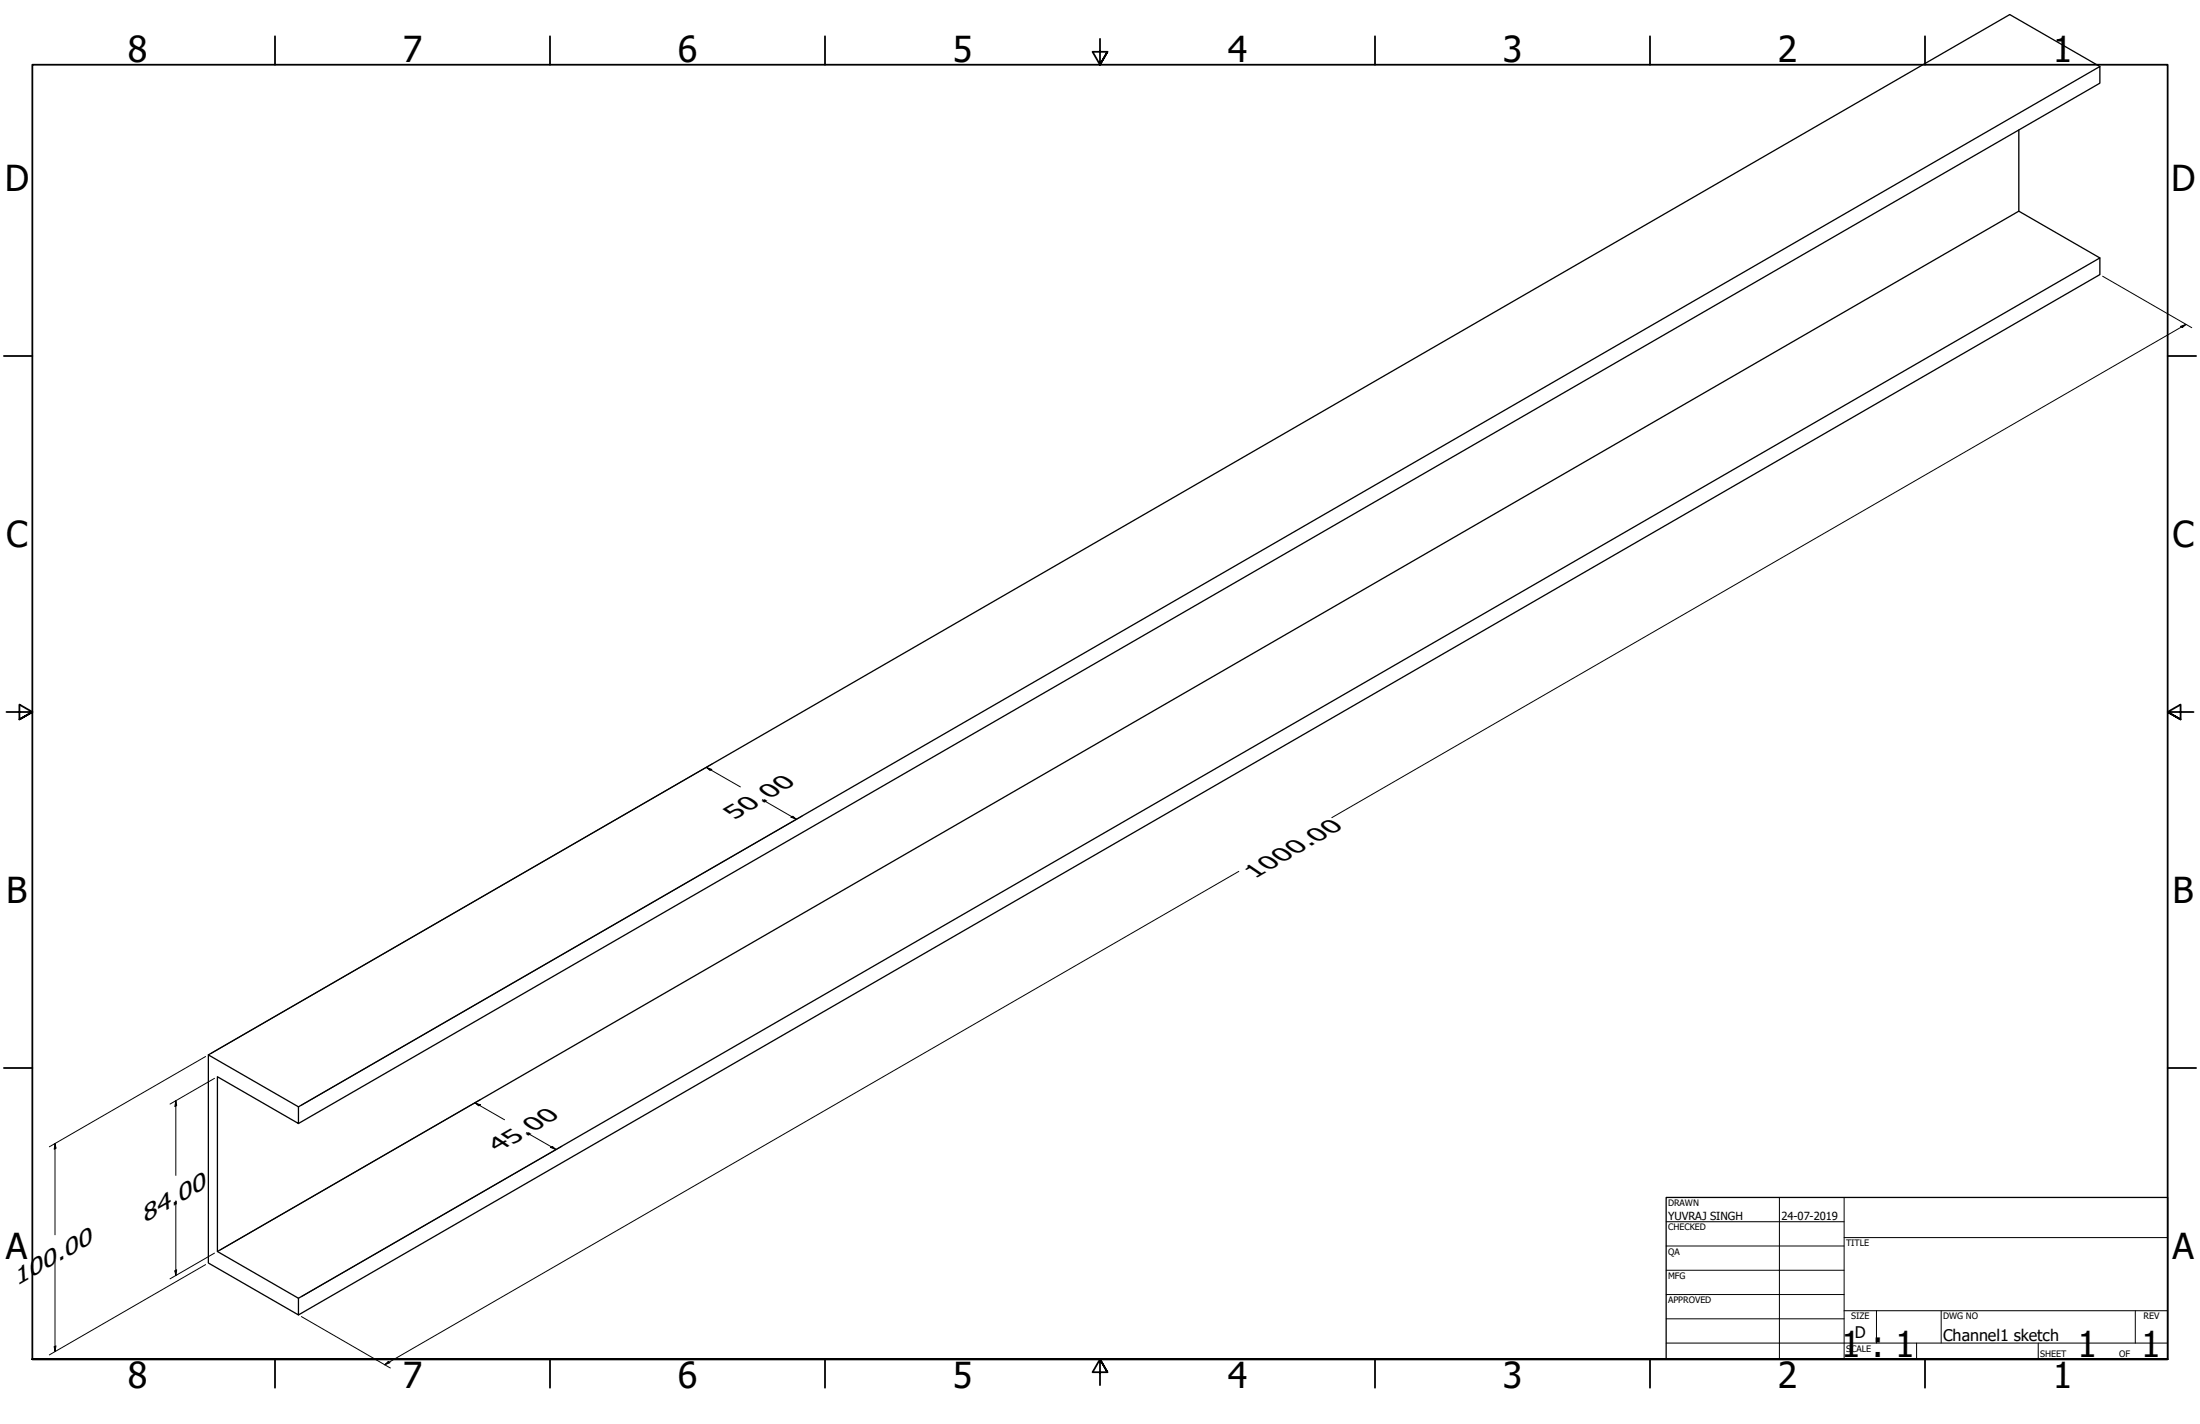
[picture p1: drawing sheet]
<svg xmlns="http://www.w3.org/2000/svg" width="864mm" height="559mm" viewBox="0 0 864 559" stroke-linecap="round" stroke-linejoin="round" font-family="sans-serif">
<!-- layer: Visible (ANSI) -->
<path d="M824.3 26.1l-35.4-20.4-707.1 408.3M792.5 51v31.9M824.3 101.2l-31.8-18.3-707.2 408.2M81.8 414l35.4 20.3v6.6l-31.9-18.4v68.6l31.9 18.4v6.5l-35.4-20.4zM117.2 434.3l707.1-408.2v6.5l-707.1 408.3M117.2 509.5l707.1-408.3v6.6l-707.1 408.2" fill="none" stroke="#000" stroke-width=".51"/>
<!-- layer: Border (ANSI) -->
<g fill="none" stroke="#000" stroke-width=".7">
<path d="M107.9 14.2v11.2M215.9 14.2v11.2M323.8 14.2v11.2M431.8 15.2v10.2l-2.9-5.1h5.8l-2.9 5.1 2.9-5.1M539.8 14.2v11.2M647.7 14.2v11.2M755.6 14.2v11.2M1.5 139.7h11.2M850.9 139.7h11.2M2.5 279.4h10.2l-5.1-2.9v5.8l5.1-2.9-5.1 2.9M861.1 279.4h-10.2l5.1-2.9v5.8l-5.1-2.9 5.1 2.9M1.5 419.1h11.2"/>
<path d="M850.9 419.1h11.2M12.7 533.4v-508h838.2v508h-838.2h838.2M107.9 533.4v11.2M215.9 533.4v11.2M323.8 533.4v11.2M434.7 538.5l-2.9-5.1 2.9 5.1h-5.8l2.9-5.1v10.2M539.8 533.4v11.2M647.7 533.4v11.2M755.6 533.4v11.2"/>
</g>
<!-- layer: Title (ANSI) -->
<g fill="none" stroke="#000" stroke-width=".39">
<path d="M654 479.4h69.9M698.5 469.9v63.5M723.9 469.9v63.5M654 488.9h69.9M654 498.5h69.9M723.9 485.6h127M654 508h69.9M654 517.5h69.9M723.9 514.3h127M736.6 514.3v12.7M762 514.3v12.7M838.2 514.3v12.7"/>
<path d="M654 527h196.9M752.3 527v6.4M800.1 527v6.4"/>
</g>
<path d="M654 469.9h196.9v63.5h-196.9z" fill="none" stroke="#000" stroke-width=".51"/>
<!-- layer: Dimension (ANSI) -->
<g fill="none" stroke="#000" stroke-width=".39">
<path d="M825.4 108.4l35 20.2M856 128.1l2.1-.8-1.4 1.2zM858.1 127.3l-335.3 193.6M279.5 299.8l-196.6 113.5M277.2 301.1l2.2 .8-.7 .4zM277.2 301.1l13.4 7.7M299.3 313.8l13.3 7.7M310.5 320.7l.7-.4 1.4 1.2zM314.9 320.2l-196.6 113.5M486.3 341.9l-335.3 193.7M80.7 414.6l-61.3 35.4M69 431.9l.3 1.9-.7 .4z"/>
<path d="M69 431.9v29.4M84.2 423.2l-17.5 10.1M186.4 432.8l2.2 .8-.7 .4zM186.4 432.8l11.7 6.6M188.7 431.4l-102.2 59.1M21.6 448.7l.4 1.8-.7 .5zM21.6 448.7v35.9M206.7 444.4l11.5 6.7M216.2 450.3l.7-.4 1.3 1.2zM220.5 449.8l-102.2 59M69 471.2v29.4M21.6 494.5v35.9"/>
<path d="M68.6 498.7l.7-.4-.3 2.3zM80.7 496.3l-61.3 35.4M84.2 491.7l-17.5 10.1M118.3 516.6l34.9 20.2M21.3 528.5l.7-.4-.4 2.3zM151 535.6l1.4-1.3 .7 .4z"/>
</g>
<g fill="#000">
<path d="M856 128.1l2.1-.8-1.4 1.2z" fill-rule="evenodd"/>
<path d="M277.2 301.1l2.2 .8-.7 .4z" fill-rule="evenodd"/>
<path d="M310.5 320.7l.7-.4 1.4 1.2z" fill-rule="evenodd"/>
<path d="M69 431.9l.3 1.9-.7 .4z" fill-rule="evenodd"/>
<path d="M186.4 432.8l2.2 .8-.7 .4z" fill-rule="evenodd"/>
<path d="M21.6 448.7l.4 1.8-.7 .5z" fill-rule="evenodd"/>
<path d="M216.2 450.3l.7-.4 1.3 1.2z" fill-rule="evenodd"/>
<path d="M68.6 498.7l.7-.4-.3 2.3z" fill-rule="evenodd"/>
<path d="M21.3 528.5l.7-.4-.4 2.3z" fill-rule="evenodd"/>
<path d="M151 535.6l1.4-1.3 .7 .4z" fill-rule="evenodd"/>
</g>
<g font-size="14">
<text x="50.2" y="24.4">8</text>
<text x="158.1" y="24.4">7</text>
<text x="266.1" y="24.4">6</text>
<text x="374" y="24.4">5</text>
<text x="482" y="24.4">4</text>
<text x="589.9" y="24.4">3</text>
<text x="697.9" y="24.4">2</text>
<text x="805.8" y="24.4">1</text>
<text x="1.8" y="74.9">D</text>
<text x="852.2" y="74.9">D</text>
<text x="2.4" y="214.6">C</text>
<text x="852.8" y="214.6">C</text>
<text x="2.5" y="354.3">B</text>
<text x="852.9" y="354.3">B</text>
<text x="2.3" y="494">A</text>
<text x="852.7" y="494">A</text>
<text x="722.7" y="532.6">1 : 1</text>
<text x="815.5" y="532.6">1</text>
<text x="840.5" y="532.6">1</text>
<text x="50.2" y="544.6">8</text>
<text x="158.1" y="544.6">7</text>
<text x="266.1" y="544.6">6</text>
<text x="374" y="544.6">5</text>
<text x="482" y="544.6">4</text>
<text x="589.9" y="544.6">3</text>
<text x="697.9" y="544.6">2</text>
<text x="805.8" y="544.6">1</text>
</g>
<g font-size="9.1">
<text x="288.4" y="321.7" transform="rotate(-30 288.4 321.7)">50.00</text>
<text x="56.7" y="479.9" transform="rotate(-30 56.7 479.9)">84.00</text>
<text x="6.6" y="504.7" transform="rotate(-30 6.6 504.7)">100.00</text>
</g>
<g font-size="9">
<text x="492.6" y="344.9" transform="rotate(-30 492.6 344.9)">1000.00</text>
<text x="195.8" y="452.2" transform="rotate(-30 195.8 452.2)">45.00</text>
</g>
<g font-size="6.3">
<text x="728.1" y="524.9">D</text>
<text x="762.8" y="526.2">Channel1 sketch</text>
</g>
<g font-size="4.4">
<text x="654.8" y="478.6">YUVRAJ SINGH</text>
<text x="699.3" y="478.6">24-07-2019</text>
</g>
<g font-size="3.5">
<text x="654.8" y="473.2">DRAWN</text>
<text x="654.8" y="482.8">CHECKED</text>
<text x="724.7" y="488.9">TITLE</text>
<text x="654.8" y="492.3">QA</text>
<text x="654.8" y="501.8">MFG</text>
<text x="654.8" y="511.4">APPROVED</text>
<text x="726.7" y="517.7">SIZE</text>
<text x="762.8" y="517.7">DWG NO</text>
<text x="841.4" y="517.7">REV</text>
<text x="724.7" y="530.4">SCALE</text>
<text x="800.9" y="532.6">SHEET</text>
<text x="831.8" y="532.6">OF</text>
</g>
</svg>
